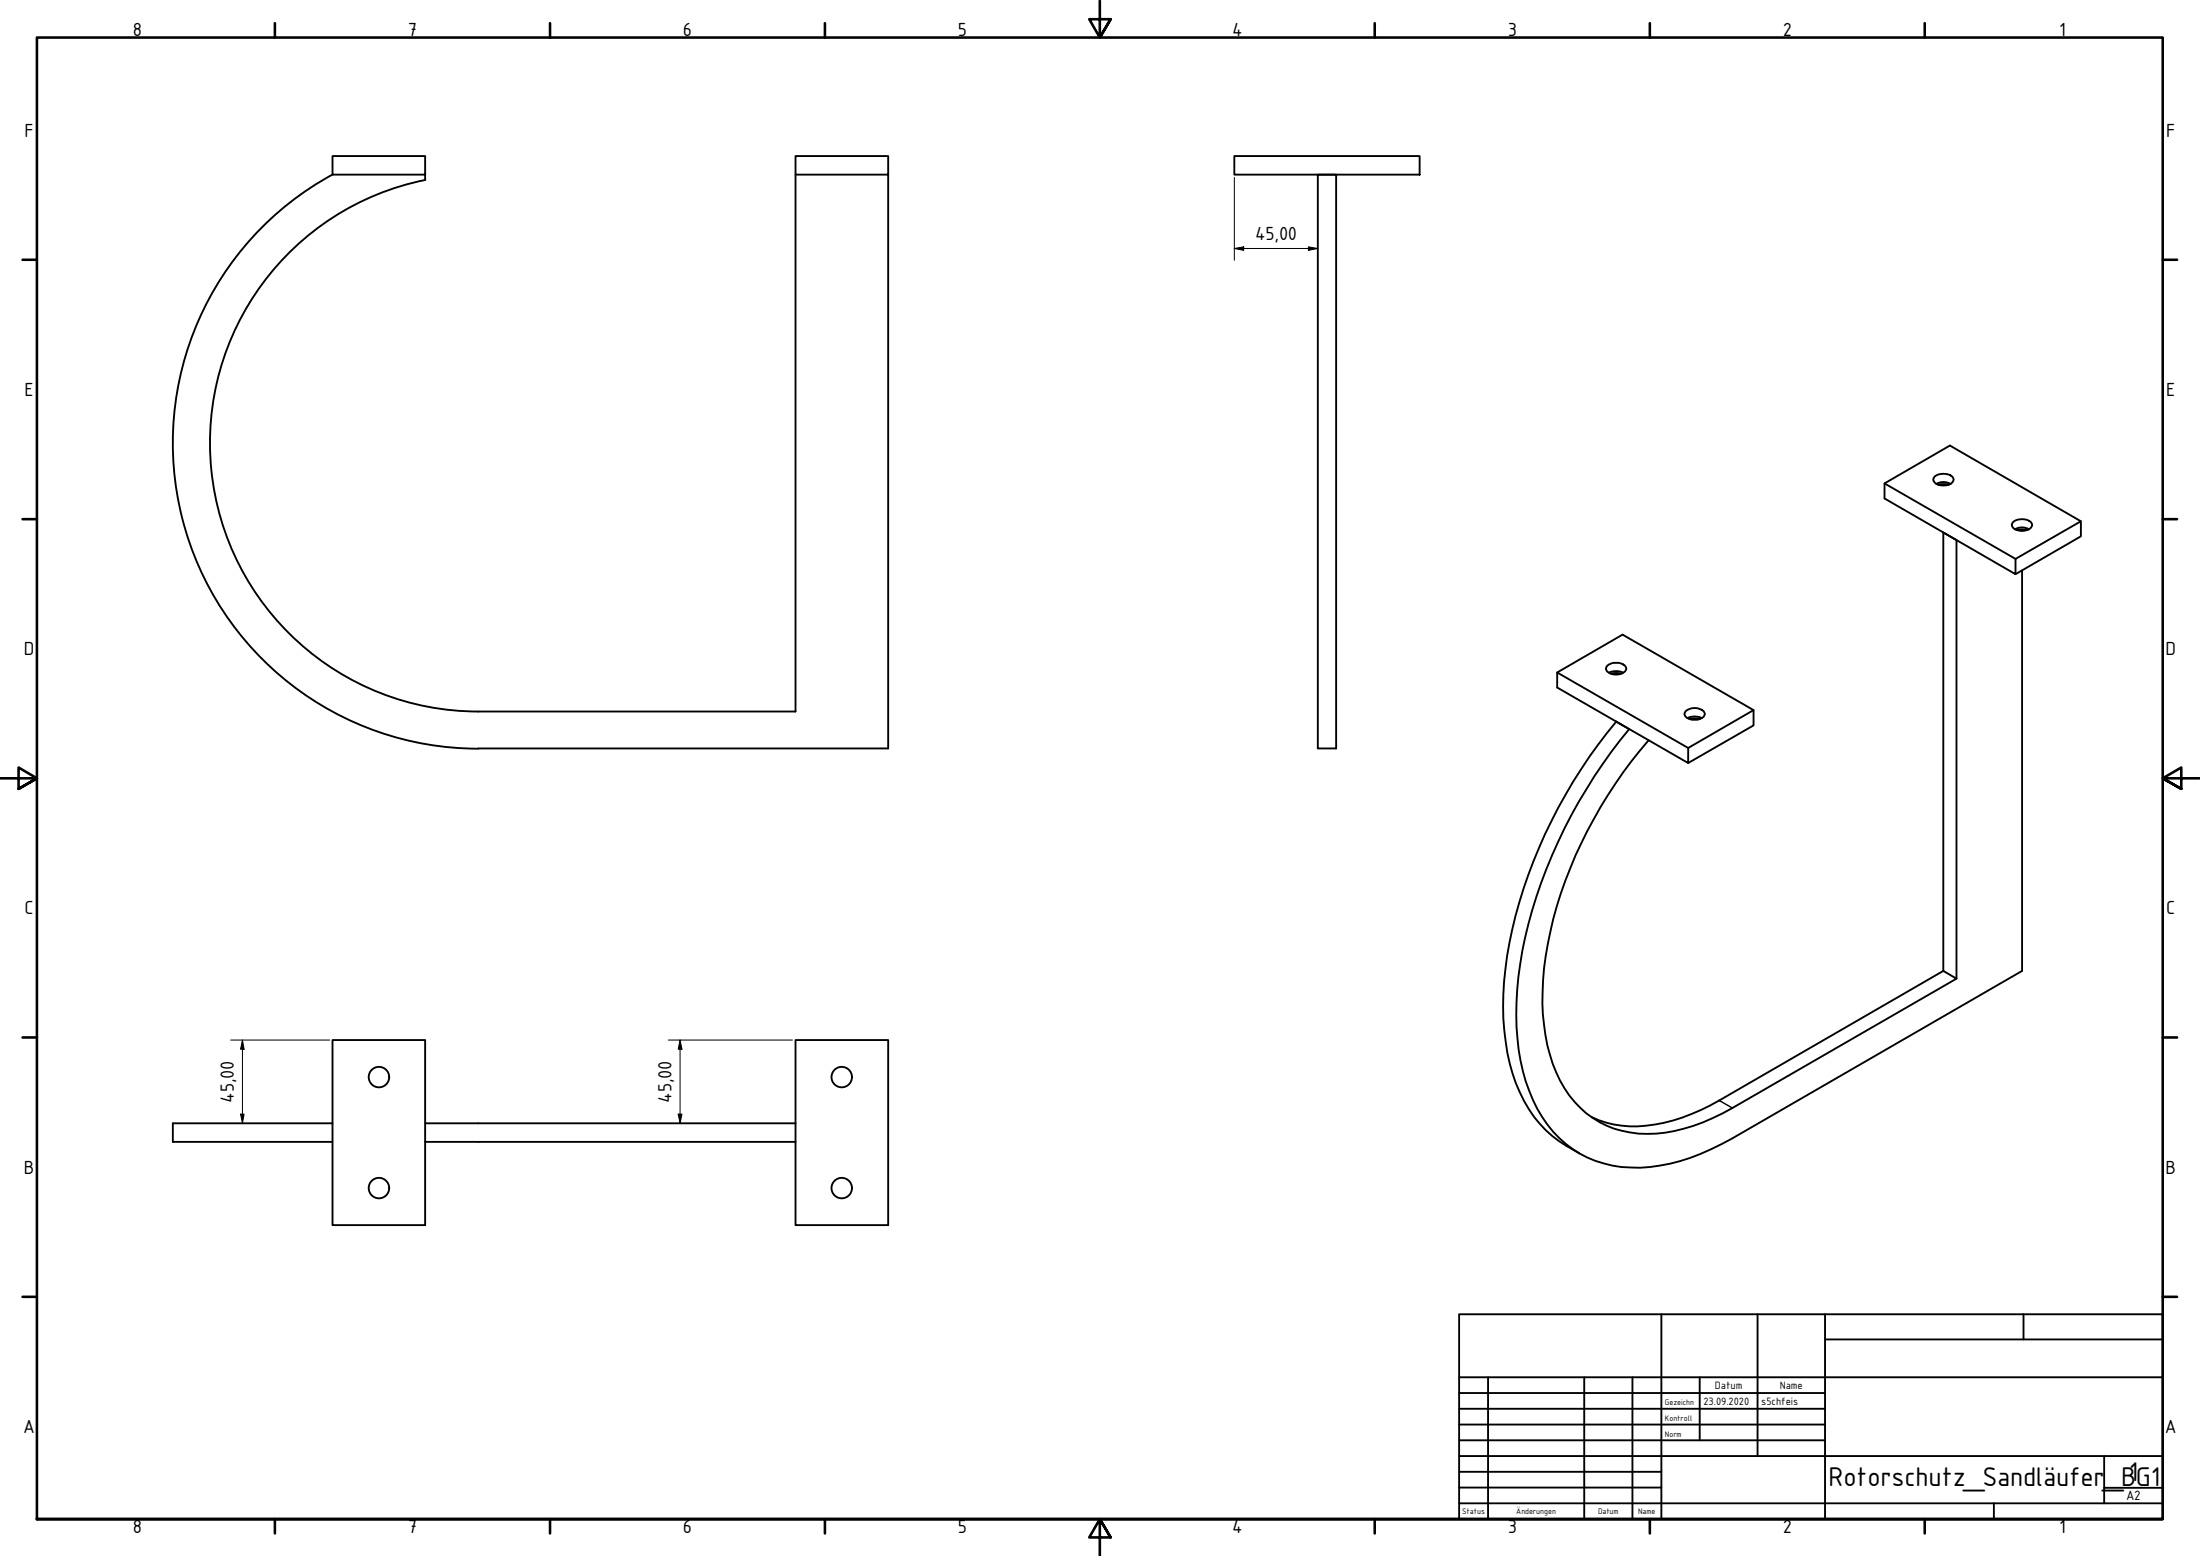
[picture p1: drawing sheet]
<svg xmlns="http://www.w3.org/2000/svg" width="594mm" height="420mm" viewBox="0 0 594 420" stroke-linecap="round" stroke-linejoin="round" font-family="sans-serif">
<!-- layer: Sichtbar (ISO) -->
<g fill="none" stroke="#000" stroke-width=".51">
<path d="M89.8 42.1h25v5.1h-25zM89.8 47.1a82.5 82.5 0 0 0-40.6 92.8 82.5 82.5 0 0 0 80 62.3M114.8 47.2v1.4M214.8 47.2v144.9h-85.6a72.5 72.5 0 0 1-72.1-65.2 72.5 72.5 0 0 1 57.7-78.3M214.8 42.1h25v5.1h-25zM239.8 47.2v154.9h-110.6M333.3 42.1h50v5.1h-50zM355.9 47.2h4.9v154.9h-4.9zM508.9 130.5l35.4 20.4M522.4 128.7a3.8 3.8 0 0 1 5 .4 1.71 1.71 0 0 1-1.9 1.9 2.87 2.87 0 0 1-3.5-1.5zM522.9 130.7a3.9 3.9 0 0 1 3.8 0M523.3 130.9h3"/>
<path d="M543.6 140.9a3.8 3.8 0 0 1 5 .4 1.37 1.37 0 0 1-1.2 1.8 3.5 3.5 0 0 1-4-.9l-.2-.4zM544.1 142.9a3.9 3.9 0 0 1 3.8 0M544.5 143.1h3M546 154v108.2l-78.2 45.2a55.1 55.1 0 0 1-24.9 7.9 29.3 29.3 0 0 1-28.9-18.3 59.9 59.9 0 0 1-4.3-29.8 124.4 124.4 0 0 1 18.7-54.1 131.2 131.2 0 0 1 11.5-16.2l-3.5-2a134.6 134.6 0 0 0-29.4 63.2 69.3 69.3 0 0 0 2.3 34.4 33 33 0 0 0 17.2 18.9M546 143v.4M561.9 140.8l-17.6 10.1v4.1l-35.4-20.4v-4.1l17.6-10.2 35.4 20.5v4l-17.6 10.2M434 179.7a3.8 3.8 0 0 1 5 .4 1.37 1.37 0 0 1-1.2 1.8 3.5 3.5 0 0 1-4-.9l-.2-.4zM420.5 181.6l35.4 20.4M434.5 181.7a4.4 4.4 0 0 1 3.8 0M434.9 181.9l1.5-.2 1.5 .2M445.2 199.9a120.1 120.1 0 0 0-27.2 55 62.8 62.8 0 0 0 1.3 32.4 26.6 26.6 0 0 0 20.9 18.5 40.6 40.6 0 0 0 24.9-5.1l63.2-36.4-3.5-2.1v-118.4l3.5 2v118.5M455.2 192a3.6 3.6 0 0 1 5 .4 1.37 1.37 0 0 1-1.2 1.8l-.7 .2a3.4 3.4 0 0 1-3.3-1.2l-.1-.4z"/>
<path d="M455.7 193.9a4.4 4.4 0 0 1 3.8 0M456.1 194.1h3M473.5 191.7l-17.6 10.3v4l-35.4-20.3v-4.1l17.6-10.2 35.4 20.3v4.2l-17.6 10.1M524.8 262.2l-60.6 35a46.4 46.4 0 0 1-24.1 6.9 25.9 25.9 0 0 1-10.3-2.4M89.8 280.8h25v50h-25zM214.8 280.8h25v50h-25zM89.8 303.3h-43.1v5h43.1M114.8 303.3h100M114.8 308.3h100"/>
<circle cx="102.3" cy="290.8" r="2.76"/>
<circle cx="227.3" cy="290.8" r="2.76"/>
<circle cx="102.3" cy="320.8" r="2.76"/>
<circle cx="227.3" cy="320.8" r="2.76"/>
</g>
<!-- layer: Sichtbar schmal (ISO) -->
<path d="M464.2 297.2l3.6 2" fill="none" stroke="#000" stroke-width=".38"/>
<!-- layer: Rahmen (ISO) -->
<g fill="none" stroke="#000" stroke-width=".7">
<path d="M74.2 6.3v3.8M148.5 6.3v3.8M222.8 6.3v3.8M297 .2v9.9l-2.9-4.9h5.8l-2.9 4.9 2.9-4.9M371.2 6.3v3.8M445.5 6.3v3.8M519.7 6.3v3.8M6.1 70.1h3.9M584 70.1h3.9M6.1 140.2h3.9M584 140.2h3.9M0 210.2h10l-5-3v5.8l5-2.8-5 2.8"/>
<path d="M594 210.2h-10l5-3v5.8l-5-2.8 5 2.8M6.1 280.1h3.9M584 280.1h3.9M6.1 350.2h3.9M584 350.2h3.9M10 410.2v-400.1h574v400.1h-574h574M74.2 410.2v3.9M148.5 410.2v3.9M222.8 410.2v3.9M299.9 415.1l-2.9-4.9 2.9 4.9h-5.8l2.9-4.9v10M371.2 410.2v3.9M445.5 410.2v3.9"/>
<path d="M519.7 410.2v3.9"/>
</g>
<!-- layer: Titel (ISO) -->
<g fill="none" stroke="#000" stroke-width=".51">
<path d="M394 354.9h190v55.3h-190zM448.6 354.9v55.3M474.6 354.9v38.3M492.8 354.9v55.3M546.4 354.9v6.8M394 376.2h98.8M394 371.9h190M401.8 371.9v38.3M427.8 371.9v38.3M440.8 371.9v38.3M459 371.9v17M492.8 361.7h91.2"/>
<path d="M394 380.4h98.8M394 384.7h98.8M394 388.9h98.8M394 393.2h190M394 397.4h54.6M568.2 393.2v12.7M394 405.9h190M394 401.7h54.6M538.4 405.9v4.3M568.2 401.7h15.8"/>
</g>
<path d="M333.3 47.9v22.4M333.3 67.1l2.6-.4v.9zM333.3 67.1h22.6M353.3 66.7l2.6 .4-2.6 .5zM62.3 280.8h26.7M65.5 280.8l.4 2.5h-.9zM65.5 280.8v22.5M180.5 280.8h33.5M183.6 280.8l.5 2.5h-1zM183.6 280.8v22.5M65 300.8h.9l-.4 2.5zM183.1 300.8h1l-.5 2.5z" fill="none" stroke="#000" stroke-width=".27"/>
<g fill="#000">
<path d="M333.3 67.1l2.6-.4v.9z" fill-rule="evenodd"/>
<path d="M353.3 66.7l2.6 .4-2.6 .5z" fill-rule="evenodd"/>
<path d="M65.5 280.8l.4 2.5h-.9z" fill-rule="evenodd"/>
<path d="M183.6 280.8l.5 2.5h-1z" fill-rule="evenodd"/>
<path d="M65 300.8h.9l-.4 2.5z" fill-rule="evenodd"/>
<path d="M183.1 300.8h1l-.5 2.5z" fill-rule="evenodd"/>
</g>
<g font-size="7.9">
<text x="493.8" y="401.3">Rotorschutz_Sandläufer</text>
<text x="568.3" y="401.3">_B1G1</text>
</g>
<g font-size="5.5">
<text x="35.9" y="9.8">8</text>
<text x="110.2" y="9.8">7</text>
<text x="184.4" y="9.8">6</text>
<text x="258.6" y="9.8">5</text>
<text x="332.7" y="9.8">4</text>
<text x="407.2" y="9.8">3</text>
<text x="481.4" y="9.8">2</text>
<text x="556" y="9.8">1</text>
<text x="6.6" y="36.9">F</text>
<text x="584.9" y="36.9">F</text>
<text x="338.9" y="64.8">45,00</text>
<text x="6.6" y="106.9">E</text>
<text x="584.9" y="106.9">E</text>
<text x="6.5" y="176.9">D</text>
<text x="584.8" y="176.9">D</text>
<text x="6.6" y="246.9">C</text>
<text x="584.9" y="246.9">C</text>
<text x="63.1" y="297.7" transform="rotate(-90 63.1 297.7)">45,00</text>
<text x="181.4" y="297.7" transform="rotate(-90 181.4 297.7)">45,00</text>
<text x="6.5" y="316.9">B</text>
<text x="584.8" y="316.9">B</text>
<text x="6.3" y="386.9">A</text>
<text x="584.6" y="386.9">A</text>
<text x="35.9" y="414.1">8</text>
<text x="110.2" y="414.1">7</text>
<text x="184.4" y="414.1">6</text>
<text x="258.6" y="414.1">5</text>
<text x="332.7" y="414.1">4</text>
<text x="407.2" y="414.1">3</text>
<text x="481.4" y="414.1">2</text>
<text x="556" y="414.1">1</text>
</g>
<text font-size="3.9" x="574.1" y="405.1">A2</text>
<g font-size="3.1">
<text x="463.1" y="375.1">Datum</text>
<text x="480.6" y="375.1">Name</text>
<text x="460" y="379.4">23.09.2020</text>
<text x="475.6" y="379.4">s5chfeis</text>
</g>
<g font-size="2.3">
<text x="449.6" y="379.4">Gezeichn</text>
<text x="449.6" y="383.6">Kontroll</text>
<text x="449.6" y="387.9">Norm</text>
<text x="394.8" y="408.8">Status</text>
<text x="409.4" y="408.8">Änderungen</text>
<text x="431.5" y="408.8">Datum</text>
<text x="442.4" y="408.8">Name</text>
</g>
</svg>
